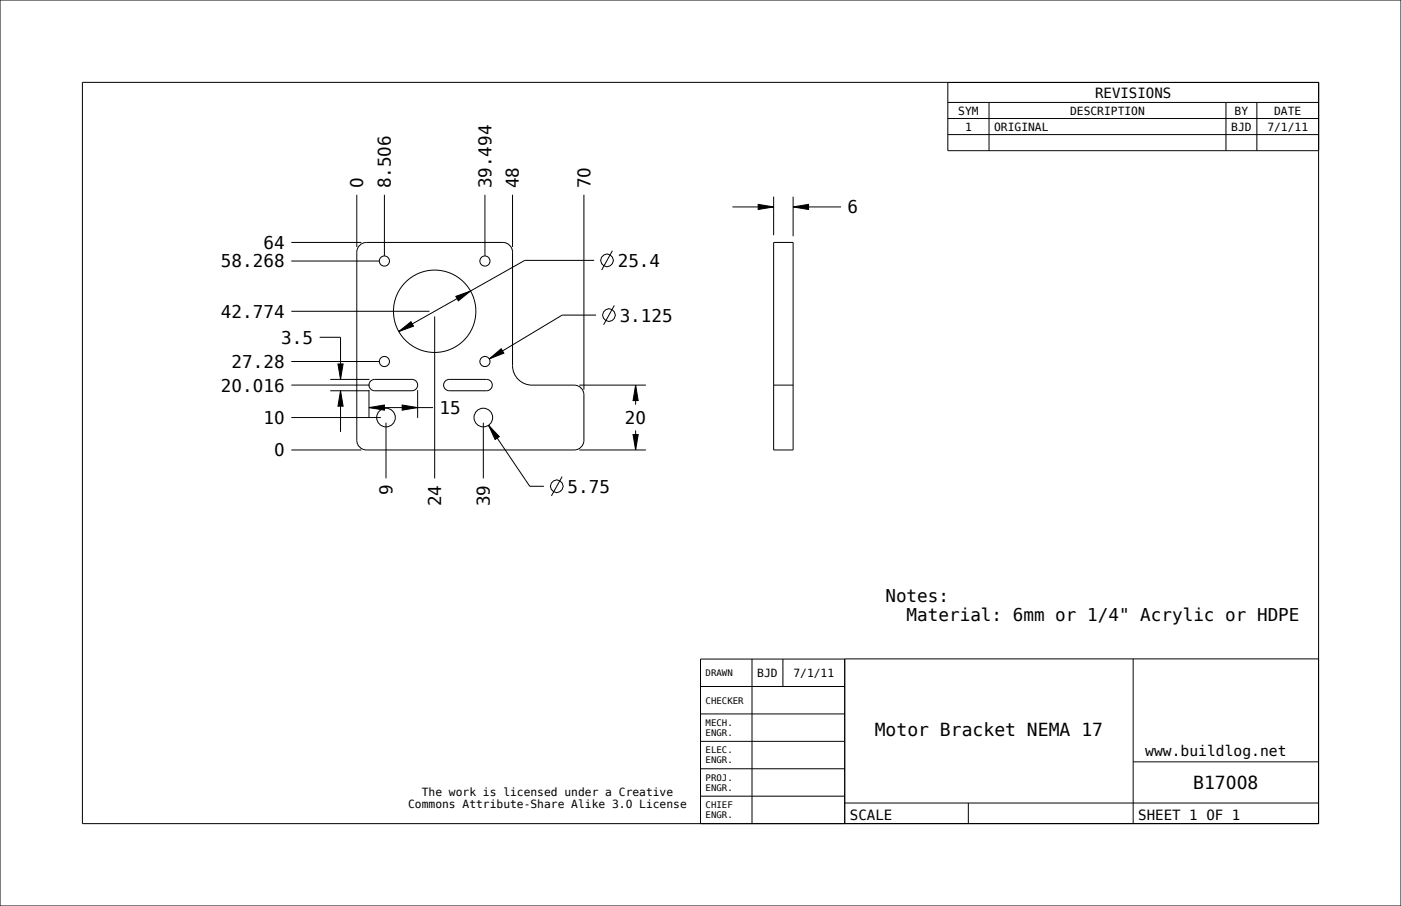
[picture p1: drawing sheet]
<svg xmlns="http://www.w3.org/2000/svg" width="432mm" height="279mm" viewBox="0 0 432 279" stroke-linecap="round" stroke-linejoin="round" font-family="sans-serif">
<path d="M233.7 63l4.7 .8-4.7 .8zM244.4 63.8l4.8-.8v1.6zM140.5 91.4l4.5-1.7-3.7 3.1zM104.2 112.2h1.5l-.7 4.8zM122.9 102.2l3.8-3 .7 1.4zM150.8 110.7l3.7-3.2 .8 1.4zM195.9 118.8l.8 4.7h-1.6zM105 120.5l.7 4.8h-1.5zM113.7 125.7l4.8-.8v1.6zM124 124.9l4.7 .8-4.7 .8zM150.6 131.2l3.3 3.5-1.3 .8zM195.1 134h1.6l-.8 4.8z" fill="#000"/>
<g fill="none" stroke="#000" stroke-width=".31">
<path d="M0 0h431.8v279.4h-431.8zM292.1 31.6h114.3M292.1 36.6h114.3M304.8 31.6v14.9M377.9 31.6v14.9M387.4 31.6v14.9M406.4 25.4v228.6h-381v-228.6h381v21.1h-114.3v-21.1M292.1 41.5h114.3M89.8 74.8h21.6M110 60.1v16.1M111.1 75.4l1.9-.6h42a3 3 0 0 1 3 3v35a6 6 0 0 0 6 6h13a3 3 0 0 1 3 3v14a3 3 0 0 1-3 3h-64a3 3 0 0 1-3-3v-58a2.99 2.99 0 0 1 1.1-2.4zM118.5 60.1v18.8"/>
<path d="M149.5 60.1v18.8M158 60.1v16.1M180 60.1v60.1M188.7 77.3l-3.3 6M225.7 63.8h12.7M233.7 63l4.7 .8-4.7 .8zM238.4 74.8h6v64h-6zM238.4 60.6v11.9M244.4 63.8l4.8-.8v1.6zM244.4 60.6v12.3M244.4 63.8h14.8M89.8 80.5h27.1"/>
<path d="M89.8 96h42.6M134 97.6v49.9M140.5 91.4l4.5-1.7-3.7 3.1zM183.1 80.3h-21.4l-38.8 21.9M183.7 97.2h-10.4l-22.5 13.5M189.3 94.2l-3.3 5.9M89.8 111.5h27.1M89.8 118.8h24.1M98.5 104h6.5v13M101.8 117h12.1M104.2 112.2h1.5l-.7 4.8zM114.2 117.5l1.3-.5h11.5a1.75 1.75 0 0 1 1.7 1.8 1.75 1.75 0 0 1-1.7 1.7h-11.5a1.75 1.75 0 0 1-1.6-1.1 1.75 1.75 0 0 1 .3-1.9z"/>
<path d="M122.9 102.2l3.8-3 .7 1.4zM137.2 117.5l1.3-.5h11.5a1.75 1.75 0 0 1 1.7 1.8 1.75 1.75 0 0 1-1.7 1.7h-11.5a1.75 1.75 0 0 1-1.6-1.1 1.75 1.75 0 0 1 .3-1.9zM150.8 110.7l3.7-3.2 .8 1.4zM178.6 118.8h20.5M195.9 118.8l.8 4.7h-1.6zM195.9 118.8v6M238.4 118.8h6M89.8 138.8h21.6M89.8 128.8h27.6M101.8 120.5h12.1M105 120.5l.7 4.8h-1.5zM105 120.5v12.7"/>
<path d="M113.7 125.7l4.8-.8v1.6zM113.7 120.3v8.6M113.7 125.7h19.8M119 130.4v17.1M124 124.9l4.7 .8-4.7 .8zM128.7 120.3v8.6M149 130.4v17.1M150.6 131.2l3.3 3.5-1.3 .8zM150.6 131.2l12.7 18.8h4.3M178.6 138.8h20.5M195.1 134h1.6l-.8 4.8zM195.9 132.7v6.1"/>
<path d="M173.3 147l-3.4 5.9M215.9 211.7h44.5M231.8 203.2v50.8M241.3 203.2v8.5M260.4 203.2h-44.5v50.8M349.2 203.2v50.8M406.4 203.2h-146.1l.1 50.8M215.9 237.1h44.5M215.9 228.6h44.5M215.9 220.2h44.5M349.2 234.9h57.2M215.9 245.5h44.5"/>
<path d="M260.3 247.6h146.1M298.4 247.6v6.4"/>
<circle cx="134" cy="96" r="12.7"/>
<circle cx="187.1" cy="80.3" r="1.95"/>
<circle cx="187.6" cy="97.2" r="1.95"/>
<circle cx="171.6" cy="150" r="1.95"/>
</g>
<!-- layer: 02___PRT_ALL_AXES -->
<g fill="none" stroke="#000" stroke-width=".31">
<circle cx="118.5" cy="80.5" r="1.56"/>
<circle cx="149.5" cy="80.5" r="1.56"/>
<circle cx="118.5" cy="111.5" r="1.56"/>
<circle cx="149.5" cy="111.5" r="1.56"/>
<circle cx="119" cy="128.8" r="2.88"/>
<circle cx="149" cy="128.8" r="2.88"/>
</g>
<g font-size="5.6">
<text x="269.6" y="226.9">Motor Bracket NEMA 17</text>
<text x="367.8" y="243.3">B17008</text>
</g>
<g font-size="5.4">
<text x="112" y="58.1" transform="rotate(-90 112 58.1)">0</text>
<text x="120.5" y="58.1" transform="rotate(-90 120.5 58.1)">8.506</text>
<text x="151.4" y="58.1" transform="rotate(-90 151.4 58.1)">39.494</text>
<text x="160" y="58.1" transform="rotate(-90 160 58.1)">48</text>
<text x="182" y="58.1" transform="rotate(-90 182 58.1)">70</text>
<text x="261.2" y="65.8">6</text>
<text x="81.2" y="76.8">64</text>
<text x="68.1" y="82.5">58.268</text>
<text x="190.4" y="82.3">25.4</text>
<text x="68.1" y="98">42.774</text>
<text x="191" y="99.2">3.125</text>
<text x="86.7" y="106">3.5</text>
<text x="71.4" y="113.5">27.28</text>
<text x="68.1" y="120.7">20.016</text>
<text x="81.2" y="130.8">10</text>
<text x="135.5" y="127.7">15</text>
<text x="192.6" y="130.8">20</text>
<text x="84.5" y="140.8">0</text>
<text x="121" y="152.8" transform="rotate(-90 121 152.8)">9</text>
<text x="174.9" y="151.9">5.75</text>
<text x="136" y="156.1" transform="rotate(-90 136 156.1)">24</text>
<text x="151" y="156.1" transform="rotate(-90 151 156.1)">39</text>
<text x="272.9" y="185.7">Notes:</text>
<text x="279.4" y="191.6">Material: 6mm or 1/4&quot; Acrylic or HDPE</text>
</g>
<text font-size="4.5" x="353" y="233">www.buildlog.net</text>
<g font-size="4.3">
<text x="337.5" y="30.1">REVISIONS</text>
<text x="261.9" y="252.8">SCALE</text>
<text x="350.8" y="252.8">SHEET 1 OF 1</text>
</g>
<g font-size="3.5">
<text x="295.3" y="35.3">SYM</text>
<text x="329.8" y="35.3">DESCRIPTION</text>
<text x="380.5" y="35.3">BY</text>
<text x="392.7" y="35.3">DATE</text>
<text x="297.4" y="40.3">1</text>
<text x="306.4" y="40.3">ORIGINAL</text>
<text x="379.5" y="40.3">BJD</text>
<text x="390.6" y="40.3">7/1/11</text>
<text x="233.4" y="208.7">BJD</text>
<text x="244.5" y="208.7">7/1/11</text>
<text x="130" y="245.3">The work is licensed under a Creative</text>
<text x="125.8" y="249.1">Commons Attribute-Share Alike 3.0 License</text>
</g>
<g font-size="2.8">
<text x="217.5" y="208.5">DRAWN</text>
<text x="217.5" y="217">CHECKER</text>
<text x="217.5" y="223.9">MECH.</text>
<text x="217.5" y="226.9">ENGR.</text>
<text x="217.5" y="232.3">ELEC.</text>
<text x="217.5" y="235.4">ENGR.</text>
<text x="217.5" y="240.8">PROJ.</text>
<text x="217.5" y="243.9">ENGR.</text>
<text x="217.5" y="249.3">CHIEF</text>
<text x="217.5" y="252.3">ENGR.</text>
</g>
</svg>
